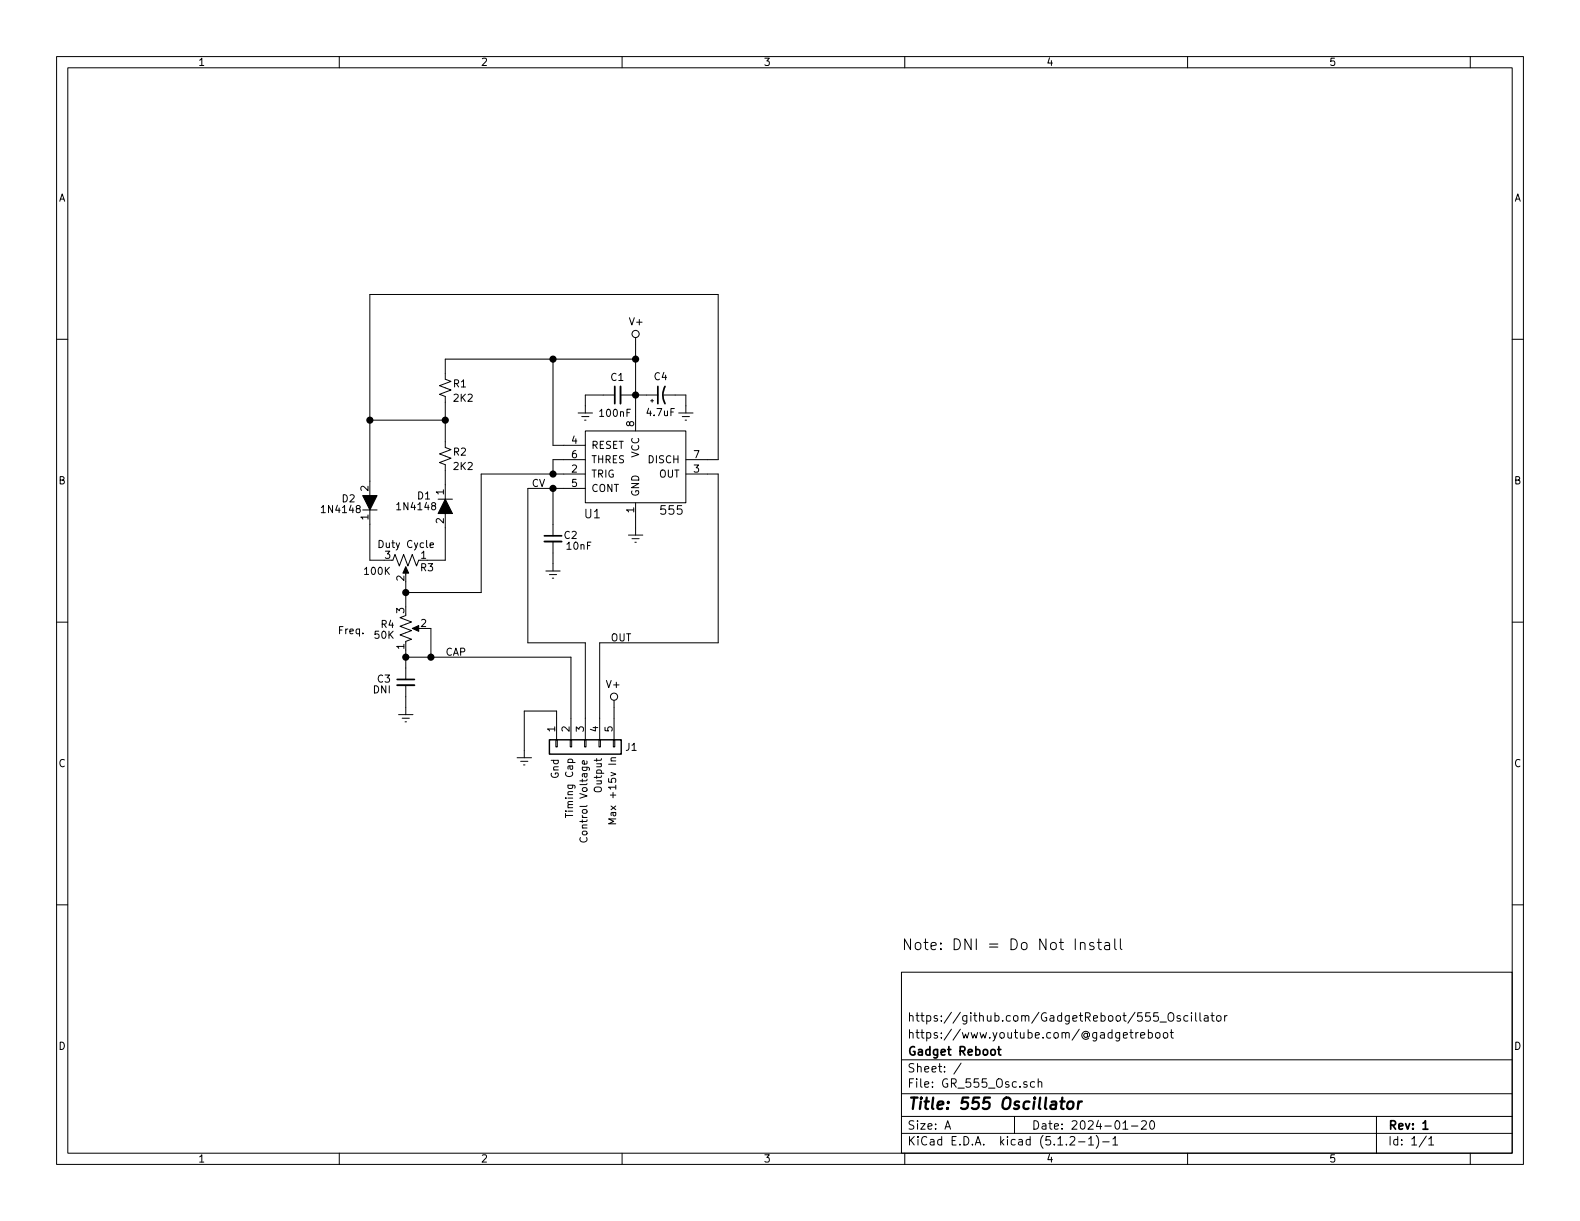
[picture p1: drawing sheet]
EESchema Schematic File Version 4
LIBS:GR_555_Osc-cache
EELAYER 29 0
EELAYER END
$Descr A 11000 8500
encoding utf-8
Sheet 1 1
Title "555 Oscillator"
Date "2024-01-20"
Rev "1"
Comp "Gadget Reboot"
Comment1 "https://www.youtube.com/@gadgetreboot"
Comment2 "https://github.com/GadgetReboot/555_Oscillator"
Comment3 ""
Comment4 ""
$EndDescr
$Comp
L Device:C_Small C1
U 1 1
P 4300 2750
F 0 "C1" V 4175 2700 50  0000 L CNN
F 1 "100nF" V 4425 2650 50  0000 L CNN
F 2 "Capacitor_THT:C_Disc_D3.8mm_W2.6mm_P2.50mm" H 4300 2750 50  0001 C CNN
F 3 "~" H 4300 2750 50  0001 C CNN
	1    4300 2750
	0    -1   1    0   
$EndComp
$Comp
L power:GNDREF #PWR02
U 1 1
P 4075 2825
F 0 "#PWR02" H 4075 2575 50  0001 C CNN
F 1 "GNDREF" H 4080 2652 50  0001 C CNN
F 2 "" H 4075 2825 50  0001 C CNN
F 3 "" H 4075 2825 50  0001 C CNN
	1    4075 2825
	-1   0    0    -1  
$EndComp
Text Notes 4325 4800 2    50   ~ 0
V+\n
$Comp
L power:GNDREF #PWR08
U 1 1
P 3650 5225
F 0 "#PWR08" H 3650 4975 50  0001 C CNN
F 1 "GNDREF" H 3655 5052 50  0001 C CNN
F 2 "" H 3650 5225 50  0001 C CNN
F 3 "" H 3650 5225 50  0001 C CNN
	1    3650 5225
	1    0    0    -1  
$EndComp
Text Notes 4300 5750 1    50   ~ 0
Max +15v In 
Text Notes 3900 5425 1    50   ~ 0
Gnd
Text Notes 4200 5525 1    50   ~ 0
Output
Text Notes 4100 5875 1    50   ~ 0
Control Voltage
Text Notes 4000 5700 1    50   ~ 0
Timing Cap
$Comp
L Device:CP1_Small C4
U 1 1
P 4600 2750
F 0 "C4" V 4725 2750 50  0000 C CNN
F 1 "4.7uF" V 4475 2750 50  0000 C CNN
F 2 "Capacitor_THT:CP_Radial_D5.0mm_P2.50mm" H 4600 2750 50  0001 C CNN
F 3 "~" H 4600 2750 50  0001 C CNN
	1    4600 2750
	0    -1   -1   0   
$EndComp
$Comp
L power:GNDREF #PWR09
U 1 1
P 4775 2825
F 0 "#PWR09" H 4775 2575 50  0001 C CNN
F 1 "GNDREF" H 4780 2652 50  0001 C CNN
F 2 "" H 4775 2825 50  0001 C CNN
F 3 "" H 4775 2825 50  0001 C CNN
	1    4775 2825
	1    0    0    -1  
$EndComp
Wire Wire Line
	4775 2825 4775 2750
$Comp
L dk_Clock-Timing-Programmable-Timers-and-Oscillators:NE555P U1
U 1 1
P 4425 3200
F 0 "U1" H 4125 2825 60  0000 C CNN
F 1 "555" H 4675 2850 60  0000 C CNN
F 2 "digikey-footprints:DIP-8_W7.62mm" H 4625 3400 60  0001 L CNN
F 3 "http://www.ti.com/general/docs/suppproductinfo.tsp?distId=10&gotoUrl=http%3A%2F%2Fwww.ti.com%2Flit%2Fgpn%2Fne555" H 4625 3500 60  0001 L CNN
F 4 "296-1411-5-ND" H 4625 3600 60  0001 L CNN "Digi-Key_PN"
F 5 "NE555P" H 4625 3700 60  0001 L CNN "MPN"
F 6 "Integrated Circuits (ICs)" H 4625 3800 60  0001 L CNN "Category"
F 7 "Clock/Timing - Programmable Timers and Oscillators" H 4625 3900 60  0001 L CNN "Family"
F 8 "http://www.ti.com/general/docs/suppproductinfo.tsp?distId=10&gotoUrl=http%3A%2F%2Fwww.ti.com%2Flit%2Fgpn%2Fne555" H 4625 4000 60  0001 L CNN "DK_Datasheet_Link"
F 9 "/product-detail/en/texas-instruments/NE555P/296-1411-5-ND/277057" H 4625 4100 60  0001 L CNN "DK_Detail_Page"
F 10 "IC OSC SINGLE TIMER 100KHZ 8-DIP" H 4625 4200 60  0001 L CNN "Description"
F 11 "Texas Instruments" H 4625 4300 60  0001 L CNN "Manufacturer"
F 12 "Active" H 4625 4400 60  0001 L CNN "Status"
	1    4425 3200
	1    0    0    -1  
$EndComp
$Comp
L Device:R_POT_US R3
U 1 1
P 2825 3900
F 0 "R3" V 2875 4100 50  0000 R CNN
F 1 "100K" V 2900 3800 50  0000 R CNN
F 2 "Potentiometer_THT:Potentiometer_Bourns_PTV09A-1_Single_Vertical" H 2825 3900 50  0001 C CNN
F 3 "~" H 2825 3900 50  0001 C CNN
	1    2825 3900
	0    1    1    0   
$EndComp
$Comp
L dk_Diodes-Rectifiers-Single:1N4148 D1
U 1 1
P 3100 3475
F 0 "D1" V 3075 3275 50  0000 L CNN
F 1 "1N4148" V 3150 3125 50  0000 L CNN
F 2 "digikey-footprints:Diode_DO-35_P10mm" H 3300 3675 60  0001 L CNN
F 3 "https://www.onsemi.com/pub/Collateral/1N914-D.PDF" H 3300 3775 60  0001 L CNN
F 4 "1N4148FS-ND" H 3300 3875 60  0001 L CNN "Digi-Key_PN"
F 5 "1N4148" H 3300 3975 60  0001 L CNN "MPN"
F 6 "Discrete Semiconductor Products" H 3300 4075 60  0001 L CNN "Category"
F 7 "Diodes - Rectifiers - Single" H 3300 4175 60  0001 L CNN "Family"
F 8 "https://www.onsemi.com/pub/Collateral/1N914-D.PDF" H 3300 4275 60  0001 L CNN "DK_Datasheet_Link"
F 9 "/product-detail/en/on-semiconductor/1N4148/1N4148FS-ND/458603" H 3300 4375 60  0001 L CNN "DK_Detail_Page"
F 10 "DIODE GEN PURP 100V 200MA DO35" H 3300 4475 60  0001 L CNN "Description"
F 11 "ON Semiconductor" H 3300 4575 60  0001 L CNN "Manufacturer"
F 12 "Active" H 3300 4675 60  0001 L CNN "Status"
	1    3100 3475
	0    1    1    0   
$EndComp
$Comp
L power:VCC #PWR01
U 1 1
P 4425 2400
F 0 "#PWR01" H 4425 2250 50  0001 C CNN
F 1 "VCC" H 4442 2573 50  0001 C CNN
F 2 "" H 4425 2400 50  0001 C CNN
F 3 "" H 4425 2400 50  0001 C CNN
	1    4425 2400
	1    0    0    -1  
$EndComp
Wire Wire Line
	4425 2400 4425 2500
Wire Wire Line
	4400 2750 4425 2750
Connection ~ 4425 2500
Wire Wire Line
	4425 2500 4425 2750
Wire Wire Line
	3925 3100 3850 3100
Wire Wire Line
	3850 3100 3850 2500
Wire Wire Line
	3850 2500 4425 2500
Text Notes 4375 2275 0    50   ~ 0
V+\n
$Comp
L Device:R_Small_US R1
U 1 1
P 3100 2700
F 0 "R1" H 3050 2675 50  0000 R CNN
F 1 "2K2" H 3050 2775 50  0000 R CNN
F 2 "Resistor_THT:R_Axial_DIN0207_L6.3mm_D2.5mm_P10.16mm_Horizontal" H 3100 2700 50  0001 C CNN
F 3 "~" H 3100 2700 50  0001 C CNN
	1    3100 2700
	-1   0    0    1   
$EndComp
Wire Wire Line
	4075 2750 4075 2825
Wire Wire Line
	4200 2750 4075 2750
Connection ~ 4425 2750
Wire Wire Line
	4425 2750 4425 2900
Wire Wire Line
	3100 2600 3100 2500
Wire Wire Line
	3100 2500 3850 2500
Connection ~ 3850 2500
$Comp
L dk_Diodes-Rectifiers-Single:1N4148 D2
U 1 1
P 2575 3550
F 0 "D2" V 2650 3750 50  0000 R CNN
F 1 "1N4148" V 2575 3900 50  0000 R CNN
F 2 "digikey-footprints:Diode_DO-35_P10mm" H 2775 3750 60  0001 L CNN
F 3 "https://www.onsemi.com/pub/Collateral/1N914-D.PDF" H 2775 3850 60  0001 L CNN
F 4 "1N4148FS-ND" H 2775 3950 60  0001 L CNN "Digi-Key_PN"
F 5 "1N4148" H 2775 4050 60  0001 L CNN "MPN"
F 6 "Discrete Semiconductor Products" H 2775 4150 60  0001 L CNN "Category"
F 7 "Diodes - Rectifiers - Single" H 2775 4250 60  0001 L CNN "Family"
F 8 "https://www.onsemi.com/pub/Collateral/1N914-D.PDF" H 2775 4350 60  0001 L CNN "DK_Datasheet_Link"
F 9 "/product-detail/en/on-semiconductor/1N4148/1N4148FS-ND/458603" H 2775 4450 60  0001 L CNN "DK_Detail_Page"
F 10 "DIODE GEN PURP 100V 200MA DO35" H 2775 4550 60  0001 L CNN "Description"
F 11 "ON Semiconductor" H 2775 4650 60  0001 L CNN "Manufacturer"
F 12 "Active" H 2775 4750 60  0001 L CNN "Status"
	1    2575 3550
	0    -1   -1   0   
$EndComp
$Comp
L Device:R_Small_US R2
U 1 1
P 3100 3175
F 0 "R2" H 3050 3150 50  0000 R CNN
F 1 "2K2" H 3050 3250 50  0000 R CNN
F 2 "Resistor_THT:R_Axial_DIN0207_L6.3mm_D2.5mm_P10.16mm_Horizontal" H 3100 3175 50  0001 C CNN
F 3 "~" H 3100 3175 50  0001 C CNN
	1    3100 3175
	-1   0    0    1   
$EndComp
Wire Wire Line
	3100 2800 3100 2925
Wire Wire Line
	3100 3375 3100 3275
Wire Wire Line
	2575 3350 2575 2925
Wire Wire Line
	2575 2925 3100 2925
Connection ~ 3100 2925
Wire Wire Line
	3100 2925 3100 3075
Wire Wire Line
	2975 3900 3100 3900
Wire Wire Line
	3100 3900 3100 3675
Wire Wire Line
	2675 3900 2575 3900
Wire Wire Line
	2575 3900 2575 3650
Wire Wire Line
	4925 3200 5000 3200
Wire Wire Line
	5000 3200 5000 2050
Wire Wire Line
	5000 2050 2575 2050
Wire Wire Line
	2575 2050 2575 2925
Connection ~ 2575 2925
Wire Wire Line
	3925 3200 3850 3200
Wire Wire Line
	3850 3200 3850 3300
Wire Wire Line
	3850 3300 3925 3300
Wire Wire Line
	2825 4050 2825 4125
Wire Wire Line
	2825 4125 3350 4125
Wire Wire Line
	3350 4125 3350 3300
Wire Wire Line
	3350 3300 3850 3300
Connection ~ 3850 3300
$Comp
L Device:C_Small C3
U 1 1
P 2825 4750
F 0 "C3" H 2925 4775 50  0000 L CNN
F 1 "DNI" H 2925 4700 50  0000 L CNN
F 2 "Capacitor_THT:C_Disc_D3.8mm_W2.6mm_P2.50mm" H 2825 4750 50  0001 C CNN
F 3 "~" H 2825 4750 50  0001 C CNN
	1    2825 4750
	-1   0    0    -1  
$EndComp
$Comp
L Device:R_POT_US R4
U 1 1
P 2825 4375
F 0 "R4" H 2750 4350 50  0000 R CNN
F 1 "50K" H 2750 4425 50  0000 R CNN
F 2 "Potentiometer_THT:Potentiometer_Bourns_PTV09A-1_Single_Vertical" H 2825 4375 50  0001 C CNN
F 3 "~" H 2825 4375 50  0001 C CNN
	1    2825 4375
	1    0    0    1   
$EndComp
Text Notes 2625 3825 0    50   ~ 0
Duty Cycle
Wire Wire Line
	2825 4225 2825 4125
Connection ~ 2825 4125
Wire Wire Line
	2825 4525 2825 4575
Wire Wire Line
	2975 4375 3000 4375
Wire Wire Line
	3000 4375 3000 4575
Wire Wire Line
	3000 4575 2825 4575
Connection ~ 2825 4575
Wire Wire Line
	2825 4575 2825 4650
Text Notes 2350 4425 0    50   ~ 0
Freq.
$Comp
L power:GNDREF #PWR05
U 1 1
P 2825 4925
F 0 "#PWR05" H 2825 4675 50  0001 C CNN
F 1 "GNDREF" H 2830 4752 50  0001 C CNN
F 2 "" H 2825 4925 50  0001 C CNN
F 3 "" H 2825 4925 50  0001 C CNN
	1    2825 4925
	1    0    0    -1  
$EndComp
Wire Wire Line
	2825 4850 2825 4925
$Comp
L Device:C_Small C2
U 1 1
P 3850 3750
F 0 "C2" H 3675 3775 50  0000 L CNN
F 1 "10nF" H 3575 3700 50  0000 L CNN
F 2 "Capacitor_THT:C_Disc_D3.8mm_W2.6mm_P2.50mm" H 3850 3750 50  0001 C CNN
F 3 "~" H 3850 3750 50  0001 C CNN
	1    3850 3750
	-1   0    0    -1  
$EndComp
$Comp
L power:GNDREF #PWR04
U 1 1
P 3850 3925
F 0 "#PWR04" H 3850 3675 50  0001 C CNN
F 1 "GNDREF" H 3855 3752 50  0001 C CNN
F 2 "" H 3850 3925 50  0001 C CNN
F 3 "" H 3850 3925 50  0001 C CNN
	1    3850 3925
	1    0    0    -1  
$EndComp
Wire Wire Line
	3850 3850 3850 3925
Wire Wire Line
	3850 3400 3925 3400
Wire Wire Line
	3850 3400 3850 3650
$Comp
L power:GNDREF #PWR03
U 1 1
P 4425 3675
F 0 "#PWR03" H 4425 3425 50  0001 C CNN
F 1 "GNDREF" H 4430 3502 50  0001 C CNN
F 2 "" H 4425 3675 50  0001 C CNN
F 3 "" H 4425 3675 50  0001 C CNN
	1    4425 3675
	1    0    0    -1  
$EndComp
Wire Wire Line
	4425 3600 4425 3675
Text Label 3700 3400 0    50   ~ 0
CV
$Comp
L power:VCC #PWR06
U 1 1
P 4275 4925
F 0 "#PWR06" H 4275 4775 50  0001 C CNN
F 1 "VCC" H 4292 5098 50  0001 C CNN
F 2 "" H 4275 4925 50  0001 C CNN
F 3 "" H 4275 4925 50  0001 C CNN
	1    4275 4925
	1    0    0    -1  
$EndComp
$Comp
L Connector_Generic:Conn_01x05 J1
U 1 1
P 4075 5200
F 0 "J1" V 4075 4925 50  0000 R CNN
F 1 "Conn_01x05" V 4038 4912 50  0001 R CNN
F 2 "Connector_PinHeader_2.54mm:PinHeader_1x05_P2.54mm_Vertical" H 4075 5200 50  0001 C CNN
F 3 "~" H 4075 5200 50  0001 C CNN
	1    4075 5200
	0    -1   1    0   
$EndComp
Wire Wire Line
	3875 5000 3875 4950
Wire Wire Line
	3875 4950 3650 4950
Wire Wire Line
	3650 4950 3650 5225
Wire Wire Line
	3975 5000 3975 4575
Wire Wire Line
	3975 4575 3000 4575
Connection ~ 3000 4575
Wire Wire Line
	4075 5000 4075 4475
Wire Wire Line
	4075 4475 3675 4475
Wire Wire Line
	3675 4475 3675 3400
Wire Wire Line
	3675 3400 3850 3400
Connection ~ 3850 3400
Wire Wire Line
	4175 5000 4175 4475
Wire Wire Line
	4175 4475 5000 4475
Wire Wire Line
	5000 4475 5000 3300
Wire Wire Line
	5000 3300 4925 3300
Text Label 3100 4575 0    50   ~ 0
CAP
Text Label 4250 4475 0    50   ~ 0
OUT
Wire Wire Line
	4275 5000 4275 4925
Text Notes 7825 6625 2    75   ~ 0
Note: DNI = Do Not Install
Wire Wire Line
	4700 2750 4775 2750
Wire Wire Line
	4500 2750 4425 2750
$EndSCHEMATC
